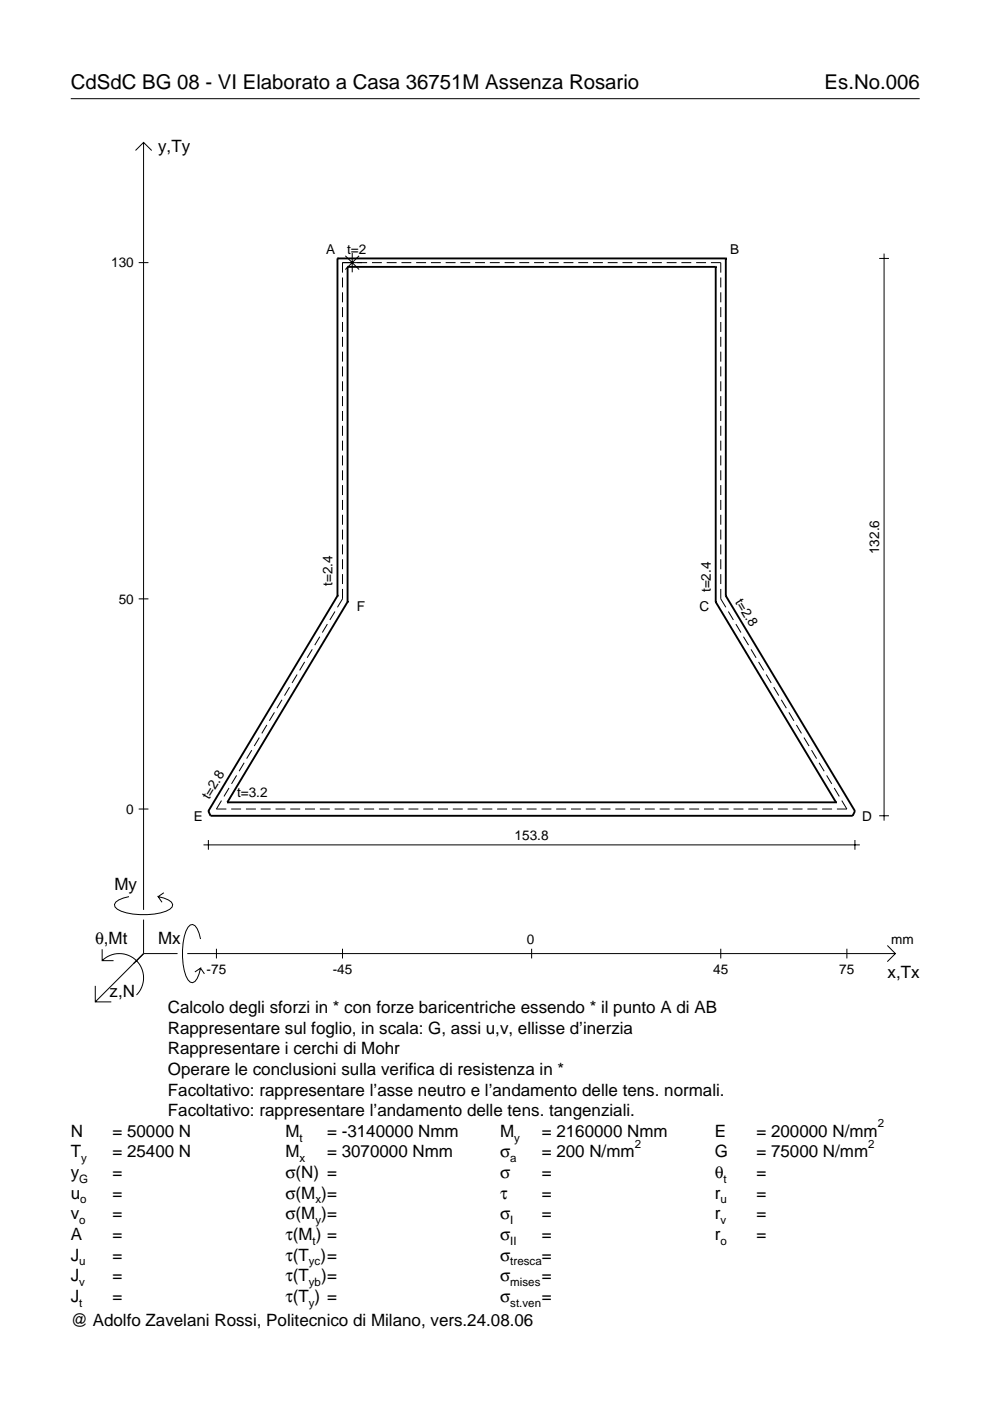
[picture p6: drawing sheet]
<svg xmlns="http://www.w3.org/2000/svg" width="210mm" height="297mm" viewBox="0 0 210 297" stroke-linecap="round" stroke-linejoin="round" font-family="sans-serif">
<g fill="none" stroke="#000" stroke-width=".21">
<path d="M15 20.9h180M28.7 31.9l1.7-1.7 1.8 1.7M30.4 30.2v162.7M29.4 55.7h2.1M72.6 58.8v2.1M73.2 54.2l2.9 2.9M74.7 53.6v4.1M76.1 54.2l-2.9 2.9M77.8 55.7h-5.2v2.1M78.9 55.7h2.1M82 55.7h2.1M85.1 55.7h2.1"/>
<path d="M88.2 55.7h2.1M91.4 55.7h2.1M94.5 55.7h2.1M97.6 55.7h2.1M100.7 55.7h2.1M103.9 55.7h2.1M107 55.7h2.1M110.1 55.7h2.1M113.2 55.7h2.1M116.4 55.7h2.1M119.5 55.7h2.1M122.6 55.7h2.1"/>
<path d="M125.7 55.7h2.1M128.9 55.7h2M132 55.7h2.1M135.1 55.7h2.1M138.2 55.7h2.1M141.4 55.7h2M144.5 55.7h2.1M147.6 55.7h2.1M150.7 55.7h2.1v2.1M152.8 58.8v2.1M186.4 54.8h2.1M187.4 53.8v120.2"/>
<path d="M72.6 62v2.1M72.6 65.1v2.1M72.6 68.3v2.1M72.6 71.4v2.1M72.6 74.6v2.1M72.6 77.7v2.1M152.8 62v2.1M152.8 65.1v2.1M152.8 68.3v2.1M152.8 71.4v2.1M152.8 74.6v2.1M152.8 77.7v2.1"/>
<path d="M72.6 80.8v2.2M72.6 84v2.1M72.6 87.1v2.1M72.6 90.3v2.1M72.6 93.4v2.1M72.6 96.6v2.1M72.6 99.7v2.1M152.8 80.8v2.2M152.8 84v2.1M152.8 87.1v2.1M152.8 90.3v2.1M152.8 93.4v2.1"/>
<path d="M152.8 96.6v2.1M152.8 99.7v2.1M72.6 102.9v2.1M72.6 106v2.1M72.6 109.1v2.2M72.6 112.3v2.1M72.6 115.4v2.1M72.6 118.6v2.1M152.8 102.9v2.1M152.8 106v2.1M152.8 109.1v2.2M152.8 112.3v2.1"/>
<path d="M152.8 115.4v2.1M152.8 118.6v2.1M29.4 127h2.1M66.2 137.7l-1.1 1.8M67.8 135l-1.1 1.8M69.4 132.3l-1.1 1.8M71 129.7l-1.1 1.7M72.6 121.7v2.1M72.6 124.9v2.1l-1.1 1.8M152.8 121.7v2.1M152.8 124.9v2.1l1.1 1.8M154.4 129.7l1.1 1.7"/>
<path d="M156 132.3l1.1 1.8M157.6 135l1.1 1.8M159.2 137.7l1.1 1.8M53.4 159.1l-1.1 1.7M55 156.4l-1.1 1.8M56.6 153.7l-1.1 1.8M58.2 151l-1.1 1.8M59.8 148.4l-1.1 1.8M61.4 145.7l-1.1 1.8M63 143l-1.1 1.8M64.6 140.3l-1.1 1.8M160.8 140.3l1.1 1.8"/>
<path d="M162.4 143l1.1 1.8M164 145.7l1.1 1.8M165.6 148.4l1.1 1.8M167.3 151l1 1.8M168.9 153.7l1 1.8M170.5 156.4l1 1.8M172.1 159.1l1 1.7M29.4 171.5h2.1M43.1 179.1h139.2M44.2 178.1v2.1M47 169.7l-1.1 1.8h2.1M48.6 167.1l-1.1 1.8"/>
<path d="M49 171.5h2.1M50.2 164.4l-1.1 1.8M51.8 161.7l-1.1 1.8M52.1 171.5h2.2M55.3 171.5h2.1M58.4 171.5h2.1M61.5 171.5h2.1M64.7 171.5h2.1M67.8 171.5h2.1M70.9 171.5h2.1M74.1 171.5h2.1M77.2 171.5h2.1"/>
<path d="M80.3 171.5h2.1M83.5 171.5h2.1M86.6 171.5h2.1M89.7 171.5h2.1M92.9 171.5h2.1M96 171.5h2.1M99.1 171.5h2.1M102.3 171.5h2.1M105.4 171.5h2.1M108.5 171.5h2.1M111.7 171.5h2.1M114.8 171.5h2.1"/>
<path d="M117.9 171.5h2.1M121.1 171.5h2.1M124.2 171.5h2.1M127.3 171.5h2.1M130.5 171.5h2.1M133.6 171.5h2.1M136.7 171.5h2.1M139.9 171.5h2.1M143 171.5h2.1M146.1 171.5h2.1M149.3 171.5h2.1M152.4 171.5h2.1"/>
<path d="M155.5 171.5h2.1M158.7 171.5h2.1M161.8 171.5h2.1M164.9 171.5h2.1M168.1 171.5h2.1M171.2 171.5h2.1M173.7 161.7l1 1.8M174.3 171.5h2.1M175.3 164.4l1 1.8M176.9 167.1l1 1.8M178.5 169.7l1.1 1.8h-2.2M181.3 178.1v2.1"/>
<path d="M186.4 173h2.1M27.3 190.1a3.6 3.6 0 0 0-3 1.7l.1 .5a5.7 5.7 0 0 0 3.8 1.5 13.3 13.3 0 0 0 7.8-1l.5-.5 .1-.5a3.6 3.6 0 0 0-3.1-1.7l.8 1.2M30.4 195v7.2M34.7 189.3l-1.2 .8M42.5 199.1a3.6 3.6 0 0 0-1.7-3.1l-.5 .1a5.7 5.7 0 0 0-1.5 3.8 13.3 13.3 0 0 0 1 7.8l.5 .5 .5 .2a3.6 3.6 0 0 0 1.7-3.1l-1.2 .8M20.2 209v3.4h3.4M21.7 203.7a5.1 5.1 0 0 1 7.2 0 5.1 5.1 0 0 1 0 7.3M21.7 201.3v2.4h2.4M30.4 202.2l-10.2 10.2M30.4 202.2l-2 2M30.4 202.2h7.2M39.7 202.2h150.1"/>
<path d="M42.5 205.3l.8 1.2M45.9 201.2v2M72.6 201.2v2M112.7 201.2v2M152.8 201.2v2M179.6 201.2v2M188.1 200.5l1.7 1.7-1.7 1.7"/>
</g>
<g fill="none" stroke="#000" stroke-width=".4">
<path d="M71.5 54.8h.1M71.5 54.8h82.4M71.5 54.8v71.5M73.7 56.6h.1M73.7 56.6h78M73.7 56.6v71M151.7 56.6h.1M151.7 56.6v71M153.9 54.8h.1M153.9 54.8v71.5M71.5 126.3h.1M71.5 126.3l-27.3 45.7 .4 1h136.2l.5-1-27.4-45.7"/>
<path d="M73.7 127.6h.1M73.7 127.6l-25.5 42.5M151.7 127.6h.1M151.7 127.6l25.5 42.5M153.9 126.3h.1M48.2 170.1h.1M48.2 170.1h129M177.2 170.1h.1"/>
</g>
<g font-size="4.3">
<text x="15" y="18.9">CdSdC BG 08 - VI Elaborato a Casa 36751M Assenza Rosario</text>
<text x="174.8" y="18.9">Es.No.006</text>
</g>
<g font-size="3.6">
<text x="33.5" y="32.3">y,Ty</text>
<text x="24.3" y="188.8">My</text>
<text x="20.1" y="200.1">θ,Mt</text>
<text x="33.5" y="200.1">Mx</text>
<text x="188.2" y="207.3">x,Tx</text>
<text x="23.2" y="211.4">z,N</text>
<text x="35.6" y="214.8">Calcolo degli sforzi in * con forze baricentriche essendo * il punto A di AB</text>
<text x="35.6" y="219.2">Rappresentare sul foglio, in scala: G, assi u,v, ellisse d’inerzia</text>
<text x="35.6" y="223.5">Rappresentare i cerchi di Mohr</text>
<text x="35.6" y="227.9">Operare le conclusioni sulla verifica di resistenza in *</text>
<text x="35.6" y="232.3">Facoltativo: rappresentare l’asse neutro e l’andamento delle tens. normali.</text>
<text x="35.6" y="236.7">Facoltativo: rappresentare l’andamento delle tens. tangenziali.</text>
<text x="15" y="241">N</text>
<text x="15" y="245.4">T</text>
<text x="23.8" y="245.4">= 25400 N</text>
<text x="23.8" y="241">= 50000 N</text>
<text x="60.5" y="245.4">M</text>
<text x="60.5" y="241">M</text>
<text x="69.3" y="241">= -3140000 Nmm</text>
<text x="69.3" y="245.4">= 3070000 Nmm</text>
<text x="106" y="241">M</text>
<text x="106" y="245.4">σ</text>
<text x="114.9" y="241">= 2160000 Nmm</text>
<text x="114.9" y="245.4">= 200 N/mm</text>
<text x="151.5" y="241">E</text>
<text x="151.5" y="245.4">G</text>
<text x="160.4" y="241">= 200000 N/mm</text>
<text x="160.4" y="245.4">= 75000 N/mm</text>
<text x="15" y="249.8">y</text>
<text x="23.8" y="249.8">=</text>
<text x="60.5" y="249.8">σ(N) =</text>
<text x="106" y="249.8">σ</text>
<text x="114.9" y="249.8">=</text>
<text x="151.5" y="249.8">θ</text>
<text x="160.4" y="249.8">=</text>
<text x="15" y="254.2">u</text>
<text x="23.8" y="254.2">=</text>
<text x="60.5" y="254.2">σ(M )=</text>
<text x="106" y="254.2">τ</text>
<text x="114.9" y="254.2">=</text>
<text x="151.5" y="254.2">r</text>
<text x="160.4" y="254.2">=</text>
<text x="15" y="258.5">v</text>
<text x="15" y="262.9">A</text>
<text x="23.8" y="262.9">=</text>
<text x="23.8" y="258.5">=</text>
<text x="60.5" y="258.5">σ(M )=</text>
<text x="60.5" y="262.9">τ(M ) =</text>
<text x="106" y="262.9">σ</text>
<text x="106" y="258.5">σ</text>
<text x="114.9" y="258.5">=</text>
<text x="114.9" y="262.9">=</text>
<text x="151.5" y="258.5">r</text>
<text x="151.5" y="262.9">r</text>
<text x="160.4" y="258.5">=</text>
<text x="160.4" y="262.9">=</text>
<text x="15" y="267.3">J</text>
<text x="23.8" y="267.3">=</text>
<text x="60.5" y="267.3">τ(T )=</text>
<text x="106" y="267.3">σ</text>
<text x="114.9" y="267.3">=</text>
<text x="15" y="271.7">J</text>
<text x="23.8" y="271.7">=</text>
<text x="60.5" y="271.7">τ(T</text>
<text x="68.1" y="271.7">)=</text>
<text x="106" y="271.7">σ</text>
<text x="114.9" y="271.7">=</text>
<text x="15" y="281.2">@ Adolfo Zavelani Rossi, Politecnico di Milano, vers.24.08.06</text>
<text x="15" y="276">J</text>
<text x="23.8" y="276">=</text>
<text x="60.5" y="276">τ(T ) =</text>
<text x="106" y="276">σ</text>
<text x="114.9" y="276">=</text>
</g>
<g font-size="2.9">
<text x="69.2" y="53.9">A</text>
<text x="73.6" y="53.8">t=2</text>
<text x="154.8" y="53.9">B</text>
<text x="23.6" y="56.7">130</text>
<text x="186.4" y="117.5" transform="rotate(-90 186.4 117.5)">132.6</text>
<text x="70.5" y="124.3" transform="rotate(-90 70.5 124.3)">t=2.4</text>
<text x="150.7" y="125.6" transform="rotate(-90 150.7 125.6)">t=2.4</text>
<text x="25.2" y="128">50</text>
<text x="75.6" y="129.4">F</text>
<text x="148.3" y="129.4">C</text>
<text x="155.8" y="127.6" transform="rotate(59 155.8 127.6)">t=2.8</text>
<text x="26.8" y="172.5">0</text>
<text x="44.3" y="169.7" transform="rotate(-59 44.3 169.7)">t=2.8</text>
<text x="50.3" y="169.1">t=3.2</text>
<text x="41.1" y="174.1">E</text>
<text x="109.1" y="178.1">153.8</text>
<text x="182.8" y="174.1">D</text>
<text x="111.7" y="200.1">0</text>
<text x="189" y="200.1">mm</text>
<text x="43.8" y="206.6">-75</text>
<text x="70.5" y="206.6">-45</text>
<text x="151.2" y="206.6">45</text>
<text x="178" y="206.6">75</text>
</g>
<g font-size="2.4">
<text x="186.1" y="239">2</text>
<text x="63.5" y="242">t</text>
<text x="109" y="242">y</text>
<text x="134.6" y="243.4">2</text>
<text x="184.1" y="243.4">2</text>
<text x="16.8" y="250.8">G</text>
<text x="17.2" y="246.4">y</text>
<text x="63.5" y="246.4">x</text>
<text x="108.2" y="246.4">a</text>
<text x="153.4" y="250.8">t</text>
<text x="17" y="255.2">o</text>
<text x="66.9" y="255.2">x</text>
<text x="152.7" y="255.2">u</text>
<text x="16.8" y="259.5">o</text>
<text x="66.3" y="263.9">t</text>
<text x="66.9" y="259.5">y</text>
<text x="108.2" y="259.5">I</text>
<text x="108.2" y="263.9">II</text>
<text x="152.7" y="259.5">v</text>
<text x="152.7" y="263.9">o</text>
<text x="16.8" y="268.3">u</text>
<text x="65.5" y="268.3">yc</text>
<text x="108.2" y="268.3">tresca</text>
<text x="16.8" y="272.7">v</text>
<text x="65.5" y="272.7">yb</text>
<text x="108.2" y="272.7">mises</text>
<text x="16.8" y="277">t</text>
<text x="65.5" y="277">y</text>
<text x="108.2" y="277">st.ven</text>
</g>
</svg>
